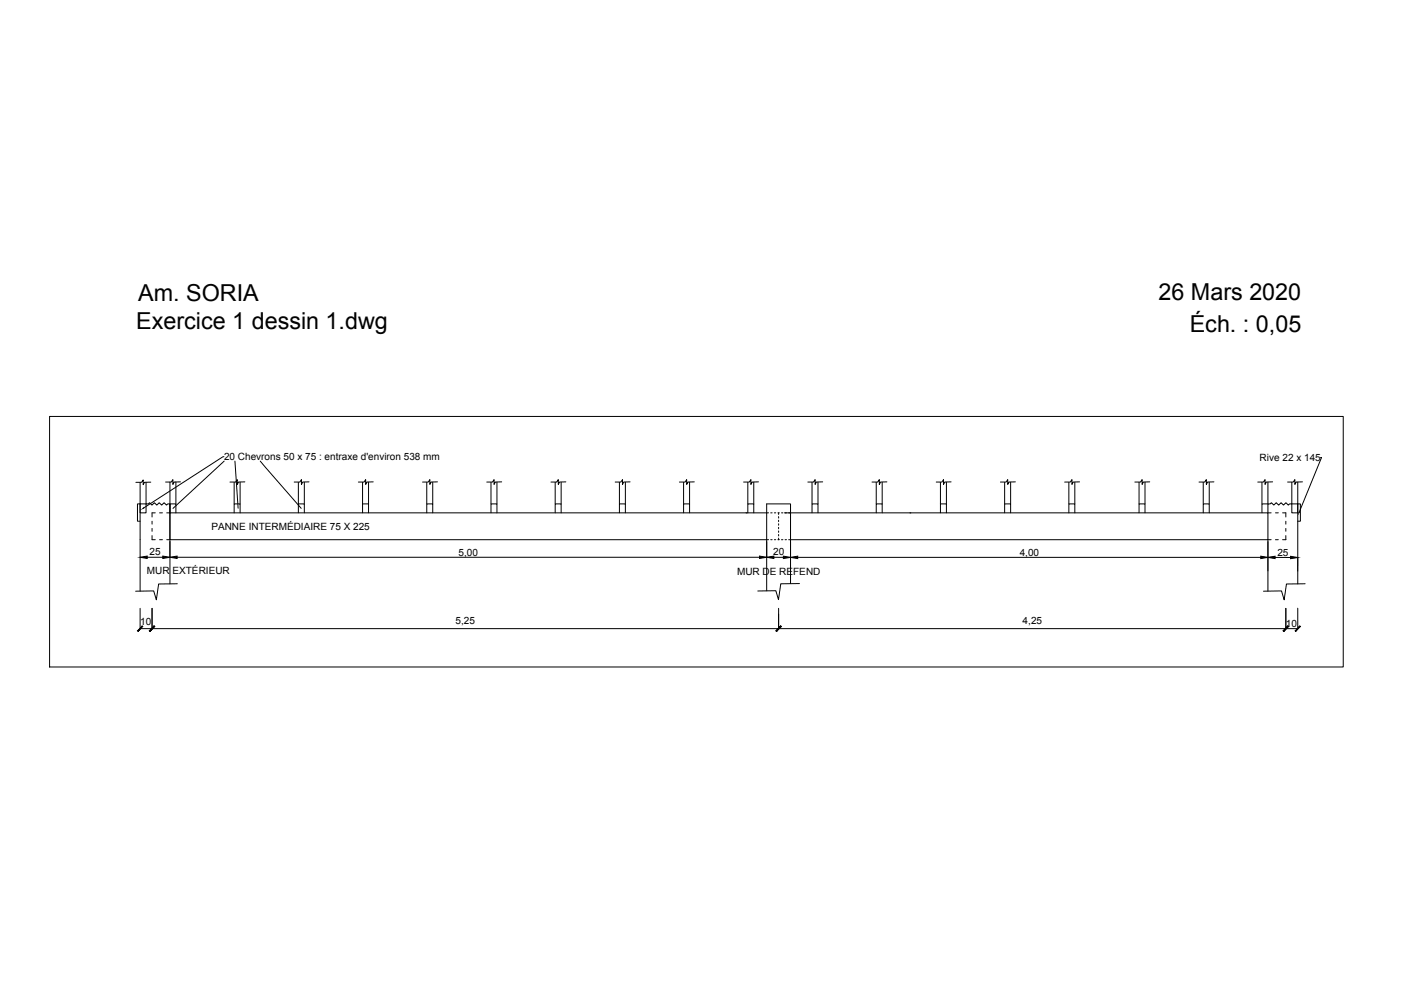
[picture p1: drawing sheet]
<svg xmlns="http://www.w3.org/2000/svg" width="594mm" height="420mm" viewBox="0 0 594 420" stroke-linecap="round" stroke-linejoin="round" font-family="sans-serif">
<!-- layer: 0 -->
<g fill="none" stroke="#000" stroke-width=".42">
<path d="M20.8 174.4h542v105h-542zM93.8 191.3h-.4l-33.3 21.5M93.9 193.1l-21.4 19.9M98.4 193.1l1.4 19.8M109 193.1l17.2 19.8M553.3 191.7h.4l-9.4 22.9M58.7 211.1v3.7h2.5v-3.7M58.7 211.1h-1.1v7.2h1.1M58.7 202v45.6M58.7 211.1h2.5M61.2 211.1h.9l.5-.5 1.1 1 1-1 1 1 1-1 1 1 1-1 1.1 1 .5-.5h.9v33.5M61.2 202v9.1"/>
<path d="M63.2 202h-2.7l-.5 1v-2l-.7 1h-2.4M63.7 218.4v1.2M65 214.8h-1.3v1.8M66.8 214.8h1.3M69.9 214.8h1.3M71.2 214.8v-3.7h2.5v3.7M71.2 201.9v12.9M73.7 201.9v9.2M75.6 201.9h-2.6l-.6 1v-2l-.7 1h-2.3M98.1 214.8v-3.7h2.5v3.7M98.1 202v9.1M100.6 202v9.1"/>
<path d="M102.6 201.9h-2.7l-.5 1v-2l-.7 1h-2.4M125 214.8v-3.7h2.5v3.7M125 202v9.1M127.5 202v9.1M129.5 201.9h-2.7l-.5 1v-2l-.7 1h-2.4M151.9 214.8v-3.7h2.5v3.7M151.9 202v9.1M154.4 202v9.1M156.4 201.9h-2.7l-.5 1v-2l-.7 1h-2.4M178.8 214.8v-3.7h2.5v3.7M178.8 202v9.1M181.3 202v9.1"/>
<path d="M183.3 201.9h-2.7l-.5 1v-2l-.7 1h-2.4M205.7 214.8v-3.7h2.5v3.7M205.7 202v9.1M208.2 202v9.1M210.2 201.9h-2.7l-.5 1v-2l-.7 1h-2.4M232.6 214.8v-3.7h2.5v3.7M232.6 202v9.1M235.1 202v9.1M237.1 201.9h-2.7l-.5 1v-2l-.7 1h-2.4M259.5 214.8v-3.7h2.5v3.7M259.5 202v9.1M262 202v9.1"/>
<path d="M264 201.9h-2.7l-.5 1v-2l-.7 1h-2.4M286.4 214.8v-3.7h2.5v3.7M286.4 202v9.1M288.9 202v9.1M290.9 201.9h-2.7l-.5 1v-2l-.7 1h-2.4M312.6 214.8h.1M313.3 214.8v-3.7h2.5v3.7M313.3 202v9.1M315.8 202v9.1M317.8 201.9h-2.7l-.5 1v-2l-.7 1h-2.4M322 214.8h-250.8v11.3h250.8M322.9 214.8h.6"/>
<path d="M324.4 214.8h.6M325.9 214.8h.6M326.2 214.8v.7M326.2 216.4v.6M326.2 217.9v.6M326.2 219.4v.6M327.4 214.8h.6M328.7 214.8h202.5v11.3h-200.8M340.2 214.8v-3.7h2.5v3.7M340.2 202v9.1M342.7 202v9.1M344.7 201.9h-2.7l-.5 1v-2l-.7 1h-2.4"/>
<path d="M367.1 214.8v-3.7h2.5v3.7M367.1 202v9.1M369.6 202v9.1M371.6 201.9h-2.7l-.5 1v-2l-.7 1h-2.4M381.2 214.8h.1M394 214.8v-3.7h2.5v3.7M394 202v9.1M396.5 202v9.1M398.5 201.9h-2.7l-.5 1v-2l-.7 1h-2.4M420.9 214.8v-3.7h2.5v3.7M420.9 202v9.1M423.4 202v9.1"/>
<path d="M425.4 201.9h-2.7l-.5 1v-2l-.7 1h-2.4M447.8 214.8v-3.7h2.5v3.7M447.8 202v9.1M450.3 202v9.1M452.3 201.9h-2.7l-.5 1v-2l-.7 1h-2.4M477.2 214.8v-3.7h2.5v3.7M477.2 202v9.1M479.7 202v9.1M481.7 201.9h-2.7l-.5 1v-2l-.7 1h-2.4M504.1 214.8v-3.7h2.5v3.7M504.1 202v9.1M506.6 202v9.1"/>
<path d="M508.6 201.9h-2.7l-.5 1v-2l-.7 1h-2.4M528.7 202v9.1M531.2 202v9.1h-2.5v3.7M533.2 201.9h-2.7l-.5 1v-2l-.7 1h-2.4M534.4 214.8h1.2M537.4 214.8h1.3v1.8M538.7 218.4v1.2M541.2 211.1h-.9l-.5 .5-1.1-1-1 1-1-1-1 1-1-1-1 1-1-1-.6 .5h-.9v3.7h1.4M541.2 211.1v3.7h2.5M541.2 211.1h3.6v7.2h-1.1M541.2 202v9.1M543.7 202v42.6"/>
<path d="M545.7 201.9h-2.7l-.5 1v-2l-.7 1h-2.4M61.7 233.4h6.5M63.7 224.4v1.7h1.3M63.7 221.4v1.2M66.8 226.1h1.3M69.9 226.1h1.3M71.2 226.8v6.7M74.2 233.4h244M322.9 226.1h.6M324.2 233.5h4M324.4 226.1h.6M325.9 226.1h.6"/>
<path d="M326.2 220.9v.6M326.2 222.4v.6M326.2 223.9v.6M326.2 225.4v.7M327.4 226.1h.6M328.9 226.1h.6M331.2 226.9v6.6M334.2 233.5h194M531.2 233.4v5.8M532.6 226.1h-1.4v21.5M534.2 233.5h6.5M534.4 226.1h1.2"/>
<path d="M538.7 221.4v1.2M538.7 224.4v1.7h-1.3M543.7 233.5v5.7M58.7 254.8v8.6M63.7 254.8v8.6M74.3 244.5l-7.8 .1-1 6.7-1.1-3.8-7.6 .2M326.2 254.8v8.6M331.2 244.5v-33.4h-10v36.4M334.9 244.5l-7.8 .1-.9 6.6-1.2-3.7-7.5 .1M538.7 254.8v8.6M543.7 254.8v8.6M546.8 244.5l-7.8 .1-1 6.7-1.1-3.8-7.6 .2"/>
<path d="M58.7 263.3h485"/>
</g>
<g fill="#000" stroke="#000" stroke-width=".42">
<path d="M58.7 233.4l3-.5v1zM68.2 232.9l3 .5-3 .5zM71.2 233.4l3-.5v1zM318.2 232.9l3 .5-3 .5zM321.2 233.4l3-.4v.9zM328.2 233l3 .5-3 .5zM331.2 233.5l3-.5v1zM528.2 233l3 .5-3 .5zM531.2 233.5l3-.5v1zM540.7 233l3 .5-3 .5z"/>
<path d="M59.6 262.2l-1.8 2.2 2-2zM59.6 262.2l-1.8 2.2-.2-.2z"/>
<path d="M64.6 262.2l-2 2 .2 .2zM64.6 262.2l.2 .2-2 2z"/>
<path d="M64.6 262.2l-1.8 2.2 2-2zM64.6 262.2l-1.8 2.2-.2-.2z"/>
<path d="M325.1 264.2l.2 .2 1.8-2.2zM327.1 262.2l.2 .2-2 2z"/>
<path d="M327.1 262.2l-1.8 2.2 2-2zM327.1 262.2l-1.8 2.2-.2-.2z"/>
<path d="M537.6 264.2l.2 .2 1.8-2.2zM539.6 262.2l.2 .2-2 2z"/>
<path d="M539.6 262.2l-1.8 2.2 2-2zM537.6 264.2l2-2-1.8 2.2z"/>
<path d="M542.6 264.2l.2 .2 1.8-2.2zM544.6 262.2l.2 .2-2 2z"/>
</g>
<g font-size="9.8">
<text x="485.4" y="125.8">26 Mars 2020</text>
<text x="57.9" y="126.3">Am. SORIA</text>
<text x="57.1" y="137.9">Exercice 1 dessin 1.dwg</text>
<text x="498.5" y="139.2">Éch. : 0,05</text>
</g>
<g font-size="4.2">
<text x="93.8" y="192.8">20 Chevrons 50 x 75 : entraxe d'environ 538 mm</text>
<text x="527.7" y="193.1">Rive 22 x 145</text>
<text x="88.6" y="221.8">PANNE INTERMÉDIAIRE 75 X 225</text>
<text x="62.6" y="232.6">25</text>
<text x="192.2" y="232.8">5,00</text>
<text x="323.9" y="232.7">20</text>
<text x="427.2" y="232.8">4,00</text>
<text x="535.2" y="232.7">25</text>
<text x="61.6" y="240.5">MUR EXTÉRIEUR</text>
<text x="308.8" y="240.8">MUR DE REFEND</text>
<text x="58.7" y="261.8">10</text>
<text x="190.9" y="261.2">5,25</text>
<text x="428.4" y="261.2">4,25</text>
<text x="538.7" y="262.6">10</text>
</g>
</svg>
